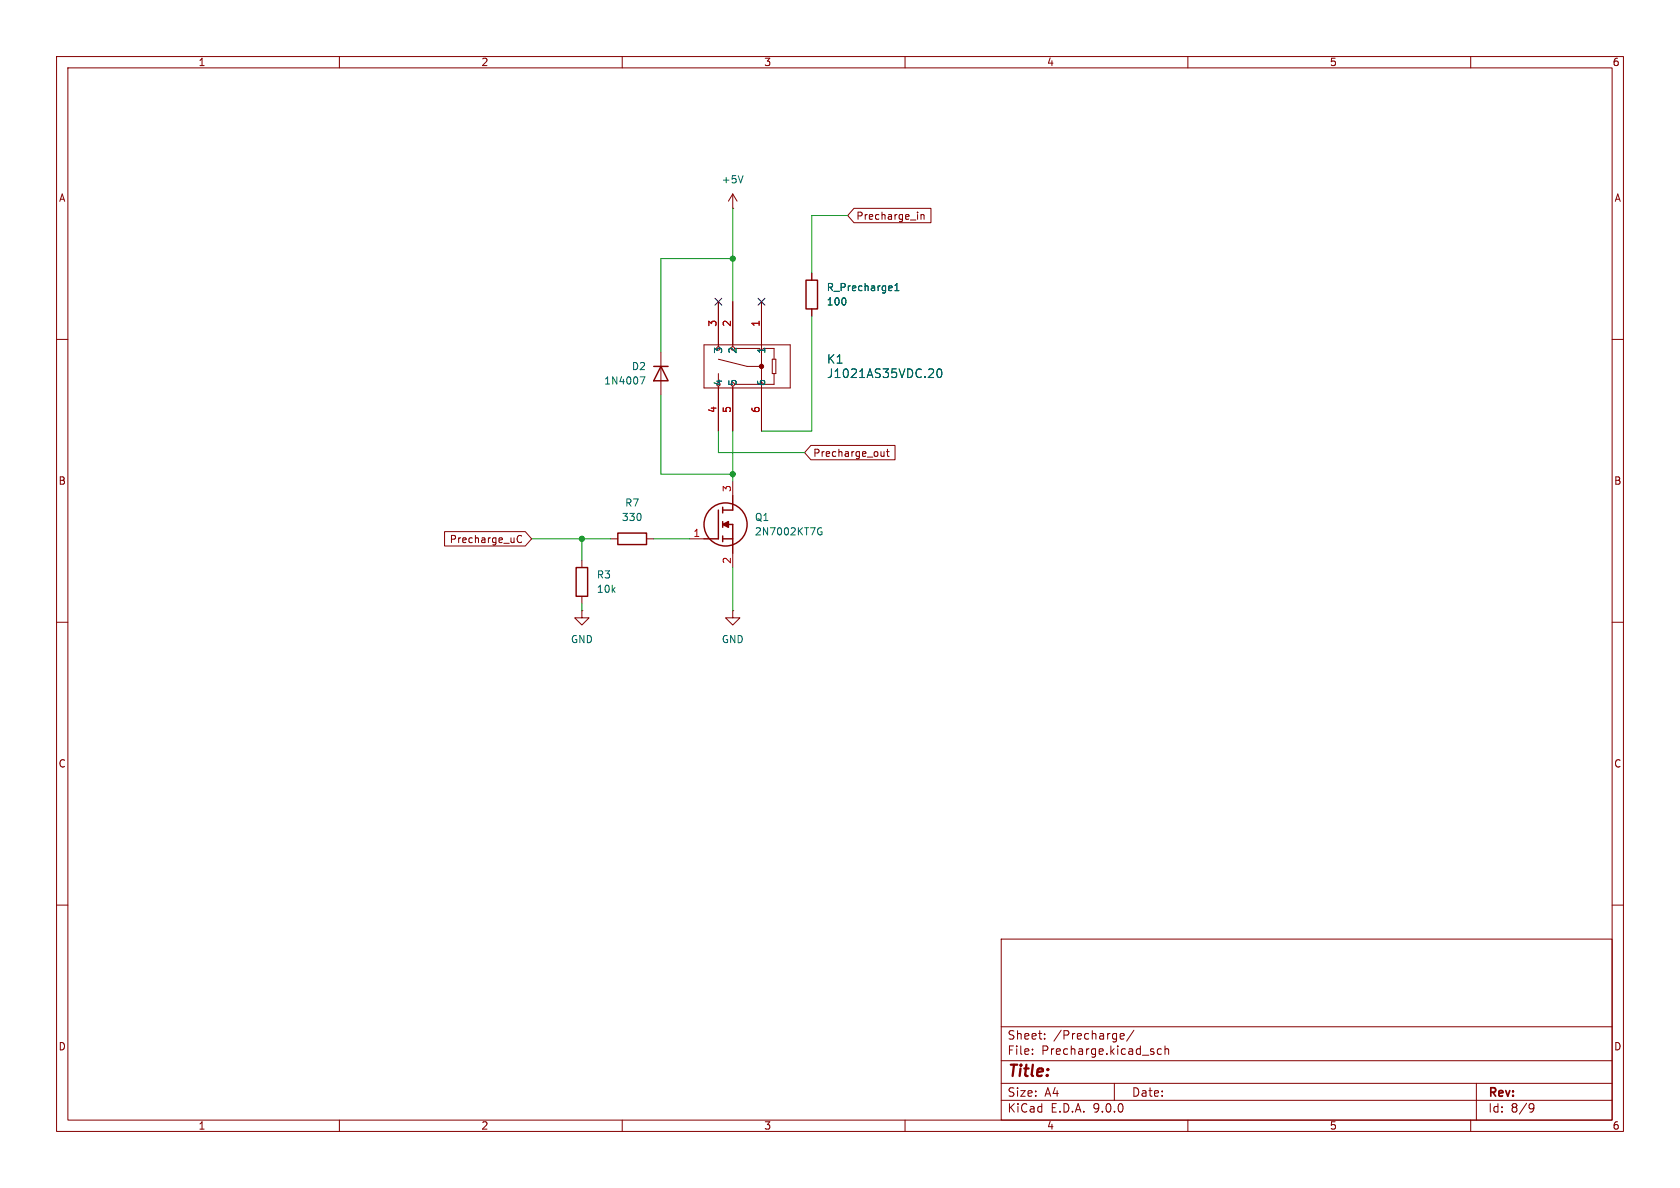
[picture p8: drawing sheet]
<svg xmlns="http://www.w3.org/2000/svg" width="297mm" height="210mm" viewBox="0 0 297 210" stroke-linecap="round" stroke-linejoin="round" font-family="sans-serif">
<g fill="none" stroke="#840000" stroke-width=".18">
<path d="M10 10h277v190h-277zM12 12h273v186h-273zM60 10v2M110 10v2M160 10v2M210 10v2M260 10v2M129.5 36.8h.1M129.5 34.3l-.7 1.3M129.5 34.3l.8 1.3M129.5 34.3v2.5M151 36.8h13.6v2.6h-13.6l-1.1-1.3z"/>
<path d="M162.8 37.9v.9M162.8 38l.2-.1 .3 .1 .1 .8M127 53.3v8M129.5 53.3v8M134.6 53.3v22.9M143.5 48.3v1.2M143.5 54.6v1.3M10 60h2M116.8 62.2v7.7M124.5 61h15.2v7.6h-15.2zM127 66v1.6M127 68.6v7.6"/>
<path d="M127 63.5l5.1 1.3h2.5M129.5 68.6v7.6M129.8 61.6h4.5M129.8 67.9h4.5M134.9 61.6h1.9v1.9M136.5 63.5h.7v2.5h-.7zM136.8 66v1.9h-1.9M143.4 78.7h14.8v2.6h-14.8l-1.2-1.3zM156.3 79.8v.9M156.7 79.8h.5M156.9 79.4v1.1l.3 .2M285 60h2"/>
<path d="M78.6 94h14.3l1.1 1.3-1.1 1.2h-14.3zM92.2 94.8a.6 .6 0 0 0-.8 .4 .6 .6 0 0 0 .6 .7l.2-.1M102.9 99.1v1.2M107.9 95.3h1.3M114.3 95.3h1.3M121.9 95.3h2.6M129.5 85.1v2.5M129.5 97.8v2.5M156.3 80.6l-.2 .1-.3-.1M10 110h2M102.9 108v1.2h1.2l-1.2 1.3-1.3-1.3h1.3M102.9 108h.1"/>
<path d="M102.9 105.4v1.3M129.5 108v1.2h1.3l-1.3 1.3-1.2-1.3h1.2M129.5 108h.1M285 110h2M10 160h2M177 166h108v32h-108zM285 160h2M60 198v2M110 198v2M160 198v2M177 194.5h108M177 191.5h108"/>
<path d="M177 187.5h108M177 181.5h108M182.5 186.3v.1M182.5 185.5v.1M184.7 183.6v.1M184.7 182.8v.1M197 191.5v3M198 183.2l.7-.1v-.3l-.5-.1-.2 .2 .1 .7h.6M200.5 182.1l-1.3 2M205.3 185.5l-.4-.1-.3 .3v.4l.1 .2h.6M206 185.5l.2-.1 .3 .1 .1 .9M206 184.9v1.5"/>
<path d="M210 198v2M260 198v2M261 191.5v6.5M270.6 195.1l.5 .1a.99 .99 0 0 1-.4 1.4h-.2M271.2 195.7l-.3 .3h-.3"/>
</g>
<g fill="none" stroke="#840000" stroke-width=".25">
<path d="M142.5 49.5h2v5.1h-2zM115.6 64.8h2.5M116.8 64.8l1.3 2.5h-2.5zM109.2 94.2h5.1v2.1h-5.1zM127 90.2v5.1h-2.5M127.8 95.3h1.7M127.8 89.7v1M127.8 92.2v1M127.8 94.7v1.1M127.8 92.7h1.7v5.1M129.5 87.6v2.6h-1.7M101.9 100.3h2v5.1h-2z"/>
<circle cx="128.3" cy="92.7" r="3.8"/>
</g>
<path d="M131.4 31.1l-.5 1.2M158.2 51.4h.7M158.2 50.5l.4-.4v1.3M113.2 66.6h.8l-.5 1.3M165.8 65.4l.2-.2a.83 .83 0 0 1 .6 .6 .83 .83 0 0 1-.3 .9h-.2a.82 .82 0 0 1-.3-1.3zM145.1 94h.2v.5l-.3 .1-.4-.2M145.3 93.3h-.3l-.4 .2" fill="none" stroke="#006464" stroke-width=".18"/>
<path d="M127.8 92.7l1-.5v1z" fill="#840000" stroke="#840000" stroke-width=".25"/>
<circle cx="134.6" cy="64.8" r=".38" fill="#840000" stroke="#840000" stroke-width=".18"/>
<path d="M129.5 36.8v16.5M149.9 38.1h-6.4v10.2M129.5 45.7h-12.7v16.5M143.5 55.9v20.3h-8.9M116.8 69.9v13.9h12.7M127 76.2v3.8h15.2M129.5 76.2v8.9M94 95.3h13.9M102.9 95.3v3.8M115.6 95.3h6.3M102.9 106.7v1.3M129.5 100.3v7.7" fill="none" stroke="#009600" stroke-width=".18"/>
<path d="M126.4 52.7l1.2 1.2M127.6 52.7l-1.2 1.2M134 52.7l1.2 1.2M135.2 52.7l-1.2 1.2" fill="none" stroke="#000084" stroke-width=".18"/>
<g fill="#009600" stroke="#009600" stroke-width=".18">
<circle cx="129.5" cy="45.7" r=".46"/>
<circle cx="102.9" cy="95.3" r=".46"/>
<circle cx="129.5" cy="83.8" r=".46"/>
</g>
<text font-size="2.8" fill="#840000" x="178" y="190.9">Title:</text>
<g font-size="2.1" fill="#006464">
<text x="146.1" y="64.5">K1</text>
<text x="146.1" y="67">J1021AS35VDC.20</text>
</g>
<g font-size="2.1" fill="#840000">
<text x="178" y="184">Sheet:</text>
<text x="186.2" y="184">/Precharge/</text>
<text x="178" y="186.7">File:</text>
<text x="184.1" y="186.7">Precharge.kicad_sch</text>
<text x="178" y="196.9">KiCad</text>
<text x="178" y="194.1">Size:</text>
<text x="184.7" y="194.1">A4</text>
<text x="185.7" y="196.9">E.D.A.</text>
<text x="193.3" y="196.9">9.0.0</text>
<text x="200" y="194.1">Date:</text>
<text x="263" y="194.3">Rev:</text>
<text x="263" y="196.9">Id:</text>
<text x="267.1" y="196.9">8/9</text>
</g>
<g font-size="1.8" fill="#840000">
<text x="35" y="11.9">1</text>
<text x="85" y="11.9">2</text>
<text x="135" y="11.9">3</text>
<text x="185" y="11.9">4</text>
<text x="235" y="11.9">5</text>
<text x="285" y="11.9">6</text>
<text x="10.3" y="35.9">A</text>
<text x="285.3" y="35.9">A</text>
<text x="151.3" y="39.1">Precharge_in</text>
<text x="143.7" y="81">Precharge_out</text>
<text x="10.3" y="85.9">B</text>
<text x="285.3" y="85.9">B</text>
<text x="79.4" y="96.2">Precharge_uC</text>
<text x="10.3" y="135.9">C</text>
<text x="285.3" y="135.9">C</text>
<text x="10.3" y="185.9">D</text>
<text x="285.3" y="185.9">D</text>
<text x="35" y="199.9">1</text>
<text x="85" y="199.9">2</text>
<text x="135" y="199.9">3</text>
<text x="185" y="199.9">4</text>
<text x="235" y="199.9">5</text>
<text x="285" y="199.9">6</text>
</g>
<g font-size="1.8" fill="#006464">
<text x="127.5" y="32.6">+5V</text>
<text x="146.1" y="51.7">R_Precharge1</text>
<text x="146.1" y="54.2">100</text>
<text x="111.6" y="65.6">D2</text>
<text x="127.9" y="62.6" transform="rotate(-90 127.9 62.6)">3</text>
<text x="130.4" y="62.6" transform="rotate(-90 130.4 62.6)">2</text>
<text x="135.5" y="62.6" transform="rotate(-90 135.5 62.6)">1</text>
<text x="106.7" y="68.2">1N4007</text>
<text x="127.9" y="68.3" transform="rotate(-90 127.9 68.3)">4</text>
<text x="130.4" y="68.3" transform="rotate(-90 130.4 68.3)">5</text>
<text x="135.5" y="68.3" transform="rotate(-90 135.5 68.3)">6</text>
<text x="110.4" y="89.8">R7</text>
<text x="109.8" y="92.3">330</text>
<text x="133.4" y="94.8">2N7002KT7G</text>
<text x="133.4" y="92.3">Q1</text>
<text x="105.4" y="102.5">R3</text>
<text x="105.4" y="105">10k</text>
<text x="100.8" y="113.9">GND</text>
<text x="127.5" y="113.9">GND</text>
</g>
<g font-size="1.8" fill="#a90000">
<text x="126.7" y="57.9" transform="rotate(-90 126.7 57.9)">3</text>
<text x="129.3" y="57.9" transform="rotate(-90 129.3 57.9)">2</text>
<text x="134.4" y="57.9" transform="rotate(-90 134.4 57.9)">1</text>
<text x="126.7" y="73.1" transform="rotate(-90 126.7 73.1)">4</text>
<text x="129.3" y="73.1" transform="rotate(-90 129.3 73.1)">5</text>
<text x="134.4" y="73.1" transform="rotate(-90 134.4 73.1)">6</text>
<text x="129.3" y="87.1" transform="rotate(-90 129.3 87.1)">3</text>
<text x="122.5" y="95">1</text>
<text x="129.3" y="99.8" transform="rotate(-90 129.3 99.8)">2</text>
</g>
</svg>
